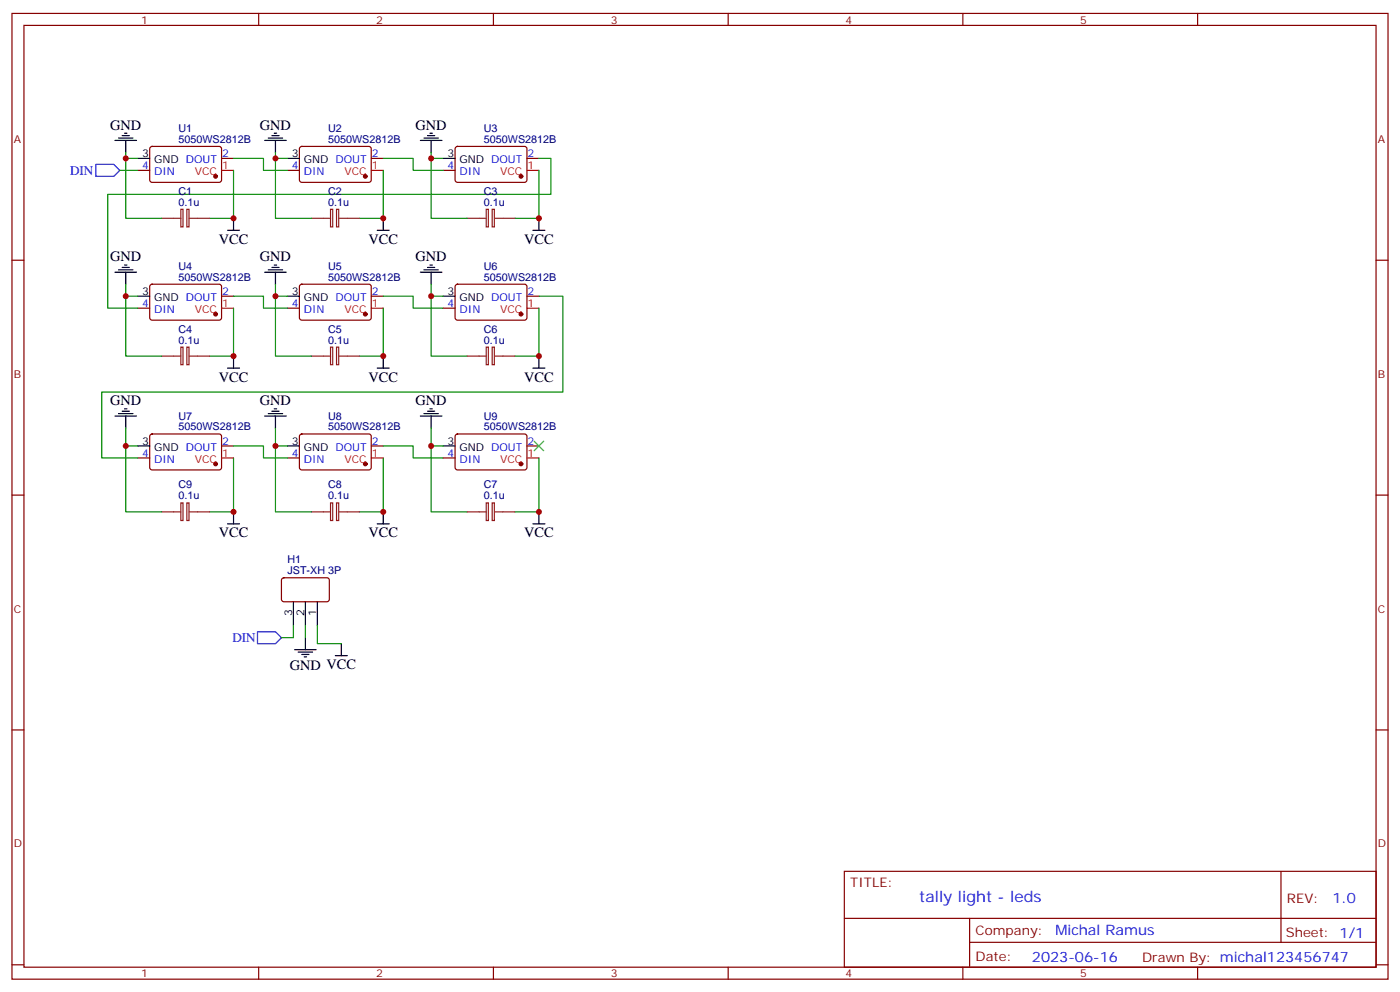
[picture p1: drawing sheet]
<svg xmlns="http://www.w3.org/2000/svg" width="412mm" height="292mm" viewBox="0 0 412 292" stroke-linecap="round" stroke-linejoin="round" font-family="sans-serif">
<g fill="none" stroke="#870000" stroke-width=".35">
<path d="M3.5 4h405.4v284.3h-405.4zM7.1 7.5h398.2v277.3h-398.2zM76.2 4v3.5M145.3 4v3.5M214.5 4v3.5M283.6 4v3.5M352.8 4v3.5M40.6 50.2h3.5M44.3 43.3l.5-.2 20 .1 .5 .6-.1 9.5-.6 .4-20.1-.1-.4-.6v-9.2zM65.3 46.6h3.5M84.7 50.2h3.5M88.4 43.3l.5-.2 20 .1 .5 .6-.1 9.5-.6 .4-20.1-.1-.4-.6v-9.2z"/>
<path d="M109.4 46.6h3.5M130.5 50.2h3.6M134.3 43.3l.5-.2 20 .1 .4 .6v9.5l-.7 .4-20-.1-.4-.6v-9.2zM155.2 46.6h3.5M3.5 76.6h3.6M405.3 76.6h3.6M40.6 90.7h3.5M44.3 83.9l.5-.2h20l.5 .7-.1 9.4-.6 .5-20.1-.1-.4-.6v-9.2zM65.3 87.2h3.5M84.7 90.7h3.5M88.4 83.9l.5-.2h20l.5 .7-.1 9.4-.6 .5-20.1-.1-.4-.6v-9.2zM109.4 87.2h3.5"/>
<path d="M130.5 90.7h3.6M134.3 83.9l.5-.2h20l.4 .7v9.4l-.7 .5-20-.1-.4-.6v-9.2zM155.2 87.2h3.5M40.6 134.8h3.5M44.3 128l.5-.2h20l.5 .7-.1 9.4-.6 .5-20.1-.1-.4-.6v-9.2zM65.3 131.3h3.5M84.7 134.8h3.5M88.4 128l.5-.2h20l.5 .7-.1 9.4-.6 .5-20.1-.1-.4-.6v-9.2zM109.4 131.3h3.5M130.5 134.8h3.6M134.3 128l.5-.2h20l.4 .7v9.4l-.7 .5-20-.1-.4-.6v-9.2zM155.2 131.3h3.5"/>
<path d="M3.5 145.8h3.6M405.3 145.8h3.6M83.1 170.3l.5-.2 13 .1 .4 .6-.1 5.9-.6 .5-13-.1-.4-.6v-5.7zM3.5 214.9h3.6M405.3 214.9h3.6M248.7 256.5h156.6v28.3h-156.6zM377.3 256.6v20.8M248.7 270.4h156.5M285.6 277.4h119.6M285.6 270.4v14.1M3.5 284.1h3.6M76.2 284.8v3.5"/>
<path d="M145.3 284.8v3.5M214.5 284.8v3.5M283.6 284.8v3.5M352.8 284.8v3.5M405.3 284.1h3.6"/>
</g>
<g fill="#870000" stroke="#870000" stroke-width=".35">
<circle cx="63.5" cy="51.9" r=".53"/>
<circle cx="107.6" cy="51.9" r=".53"/>
<circle cx="153.5" cy="51.9" r=".53"/>
<circle cx="153.5" cy="92.5" r=".53"/>
<circle cx="107.6" cy="92.5" r=".53"/>
<circle cx="63.5" cy="92.5" r=".53"/>
<circle cx="63.5" cy="136.6" r=".53"/>
<circle cx="107.6" cy="136.6" r=".53"/>
<circle cx="153.5" cy="136.6" r=".53"/>
</g>
<path d="M65.3 50.2h3.5M109.4 50.2h3.5M155.2 50.2h3.5M65.3 90.7h3.5M109.4 90.7h3.5M155.2 90.7h3.5M65.3 134.8h3.5M109.4 134.8h3.5M155.2 134.8h3.5" fill="none" stroke="#f00" stroke-width=".35"/>
<g fill="none" stroke="#000" stroke-width=".35">
<path d="M36 39.9h2.1M36.7 39.2h.7M80.1 39.9h2.1M80.8 39.2h.7M125.9 39.9h2.2M126.6 39.2h.8M33.9 41.3h6.3M34.9 40.6h4.3M37 41.3v3.6M40.6 46.6h3.5M78 41.3h6.3M79 40.6h4.3"/>
<path d="M81.1 41.3v3.6M84.7 46.6h3.5M123.8 41.3h6.4M124.9 40.6h4.2M127 41.3v3.6M130.5 46.6h3.6M34.9 79.4h4.3M36 78.7h2.1M36.7 78h.7M67 67.8h3.6M68.8 64.3v3.5M79 79.4h4.3"/>
<path d="M80.1 78.7h2.1M80.8 78h.7M111.1 67.8h3.6M112.9 64.3v3.5M124.9 79.4h4.2M125.9 78.7h2.2M126.6 78h.8M157 67.8h3.5M158.7 64.3v3.5M33.9 80.2h6.3M37 80.2v3.5M40.6 87.2h3.5"/>
<path d="M78 80.2h6.3M81.1 80.2v3.5M84.7 87.2h3.5M123.8 80.2h6.4M127 80.2v3.5M130.5 87.2h3.6M67 108.4h3.6M68.8 104.8v3.6M111.1 108.4h3.6M112.9 104.8v3.6M157 108.4h3.5M158.7 104.8v3.6"/>
<path d="M33.9 122.5h6.3M34.9 121.8h4.3M36 121.1h2.1M36.7 120.4h.7M37 122.5v3.5M40.6 131.3h3.5M78 122.5h6.3M79 121.8h4.3M80.1 121.1h2.1M80.8 120.4h.7M81.1 122.5v3.5M84.7 131.3h3.5"/>
<path d="M123.8 122.5h6.4M124.9 121.8h4.2M125.9 121.1h2.2M126.6 120.4h.8M127 122.5v3.5M130.5 131.3h3.6M67 154.2h3.6M68.8 150.7v3.5M111.1 154.2h3.6M112.9 150.7v3.5M157 154.2h3.5M158.7 150.7v3.5"/>
<path d="M86.4 177.2v7M90 177.2v7M93.5 177.2v7M86.8 191.3h6.3M87.8 192h4.3M88.9 192.7h2.1M89.6 193.4h.7M90 187.7v3.6M98.8 193h3.5M100.5 189.5v3.5"/>
</g>
<g fill="none" stroke="#008700" stroke-width=".35">
<path d="M35.3 50.2h5.3M37 44.9v1.7h3.6M37 46.6v17.7h10.6M68.8 46.6h8.8v3.6h7.1M68.8 50.2v14.1h-7.1M81.1 44.9v1.7h3.6M81.1 46.6v17.7h10.6M112.9 46.6h8.8v3.6h8.8M112.9 50.2v14.1h-7.1M127 44.9v1.7h3.5M127 46.6v17.7h10.6M158.7 46.6h3.6v10.6h-130.6v33.5h8.9"/>
<path d="M158.7 50.2v14.1h-7M37 83.7v3.5h3.6M37 87.2v17.6h10.6M68.8 87.2h8.8v3.5h7.1M68.8 90.7v14.1h-7.1M81.1 83.7v3.5h3.6M81.1 87.2v17.6h10.6M112.9 87.2h8.8v3.5h8.8M112.9 90.7v14.1h-7.1M127 83.7v3.5h3.5M127 87.2v17.6h10.6M158.7 87.2h7.1v28.2h-135.8v19.4h10.6"/>
<path d="M158.7 90.7v14.1h-7M37 126v5.3h3.6M37 131.3v19.4h10.6M68.8 131.3h8.8v3.5h7.1M68.8 134.8v15.9h-7.1M81.1 126v5.3h3.6M81.1 131.3v19.4h10.6M112.9 131.3h8.8v3.5h8.8M112.9 134.8v15.9h-7.1M127 126v5.3h3.5M127 131.3v19.4h10.6M158.7 134.8v15.9h-7"/>
<path d="M86.4 184.2v3.5h-3.5M90 184.2v3.5M93.5 184.2v5.3h7"/>
</g>
<path d="M157.3 129.9l2.9 2.8M160.2 129.9l-2.9 2.8" fill="none" stroke="#3c3" stroke-width=".35"/>
<path d="M28.2 48.4h5.3l1.8 1.8-1.8 1.7h-5.3zM75.8 186h5.3l1.8 1.7-1.8 1.8h-5.3z" fill="none" stroke="#00f" stroke-width=".35"/>
<g fill="none" stroke="#8c2424" stroke-width=".35">
<path d="M47.6 64.3h5.7M53.3 61.6h.6v5.2h-.6zM55 61.6h.7v5.2h-.7zM55.7 64.3h6M91.7 64.3h5.7M97.4 61.6h.6v5.2h-.6zM99.1 61.6h.7v5.2h-.7zM99.8 64.3h6M137.6 64.3h5.6M143.2 61.6h.7v5.2h-.7zM145 61.6h.6v5.2h-.6zM145.7 64.3h6"/>
<path d="M47.6 104.8h5.7M53.3 102.2h.6v5.2h-.6zM55 102.2h.7v5.2h-.7zM55.7 104.8h6M91.7 104.8h5.7M97.4 102.2h.6v5.2h-.6zM99.1 102.2h.7v5.2h-.7zM99.8 104.8h6M137.6 104.8h5.6M143.2 102.2h.7v5.2h-.7zM145 102.2h.6v5.2h-.6zM145.7 104.8h6"/>
<path d="M47.6 150.7h5.7M53.3 148.1h.6v5.1h-.6zM55 148.1h.7v5.1h-.7zM55.7 150.7h6M91.7 150.7h5.7M97.4 148.1h.6v5.1h-.6zM99.1 148.1h.7v5.1h-.7zM99.8 150.7h6M137.6 150.7h5.6M143.2 148.1h.7v5.1h-.7zM145 148.1h.6v5.1h-.6zM145.7 150.7h6"/>
</g>
<g fill="#c00">
<circle cx="68.8" cy="64.3" r=".88"/>
<circle cx="37" cy="46.6" r=".88"/>
<circle cx="81.1" cy="46.6" r=".88"/>
<circle cx="112.9" cy="64.3" r=".88"/>
<circle cx="127" cy="46.6" r=".88"/>
<circle cx="158.8" cy="64.3" r=".88"/>
<circle cx="37" cy="87.2" r=".88"/>
<circle cx="68.8" cy="104.8" r=".88"/>
<circle cx="81.1" cy="87.2" r=".88"/>
<circle cx="112.9" cy="104.8" r=".88"/>
<circle cx="127" cy="87.2" r=".88"/>
<circle cx="158.8" cy="104.8" r=".88"/>
<circle cx="37" cy="131.3" r=".88"/>
<circle cx="68.8" cy="150.7" r=".88"/>
<circle cx="81.1" cy="131.3" r=".88"/>
<circle cx="112.9" cy="150.7" r=".88"/>
<circle cx="127" cy="131.3" r=".88"/>
<circle cx="158.8" cy="150.7" r=".88"/>
</g>
<text font-size="4.6" fill="#00f" x="270.8" y="265.6">tally light - leds</text>
<g font-size="4.2">
<text x="32.5" y="38.2">GND</text>
<text x="76.6" y="38.2">GND</text>
<text x="122.4" y="38.2">GND</text>
<text x="64.4" y="71.8">VCC</text>
<text x="108.5" y="71.8">VCC</text>
<text x="154.4" y="71.8">VCC</text>
<text x="32.5" y="77">GND</text>
<text x="76.6" y="77">GND</text>
<text x="122.4" y="77">GND</text>
<text x="64.4" y="112.4">VCC</text>
<text x="108.5" y="112.4">VCC</text>
<text x="154.4" y="112.4">VCC</text>
<text x="32.5" y="119.3">GND</text>
<text x="76.6" y="119.3">GND</text>
<text x="122.4" y="119.3">GND</text>
<text x="64.4" y="158.2">VCC</text>
<text x="108.5" y="158.2">VCC</text>
<text x="154.4" y="158.2">VCC</text>
<text x="85.4" y="197.3">GND VCC</text>
</g>
<g font-size="4.2" fill="#00f">
<text x="392.5" y="265.8">1.0</text>
<text x="310.9" y="275.4">Michal Ramus</text>
<text x="304" y="283.2">2023-06-16</text>
</g>
<g font-size="3.9" fill="#00f">
<text x="20.6" y="51.4">DIN</text>
<text x="68.5" y="188.9">DIN</text>
</g>
<g font-size="3.9" fill="#800">
<text x="250.5" y="261.1">TITLE:</text>
<text x="379.1" y="265.8">REV:</text>
<text x="287.4" y="275.3">Company:</text>
<text x="378.7" y="275.9">Sheet: 1/1</text>
<text x="287.4" y="283">Date:</text>
<text x="336.4" y="283.1">Drawn By: michal123456747</text>
</g>
<g font-size="3.2" fill="#800">
<text x="41.6" y="6.9">1</text>
<text x="110.8" y="6.9">2</text>
<text x="179.9" y="6.9">3</text>
<text x="249.1" y="6.9">4</text>
<text x="318.2" y="6.9">5</text>
<text x="4.1" y="42.1">A</text>
<text x="405.9" y="42.1">A</text>
<text x="4.1" y="111.2">B</text>
<text x="405.9" y="111.2">B</text>
<text x="4.1" y="180.3">C</text>
<text x="405.9" y="180.3">C</text>
<text x="4.1" y="249.5">D</text>
<text x="405.9" y="249.5">D</text>
<text x="41.6" y="287.8">1</text>
<text x="110.8" y="287.8">2</text>
<text x="179.9" y="287.8">3</text>
<text x="249.1" y="287.8">4</text>
<text x="318.2" y="287.8">5</text>
</g>
<g font-size="3.2" fill="#000080">
<text x="52.6" y="38.8">U1</text>
<text x="96.7" y="38.8">U2</text>
<text x="142.5" y="38.8">U3</text>
<text x="52.6" y="42.1">5050WS2812B</text>
<text x="96.7" y="42.1">5050WS2812B</text>
<text x="142.5" y="42.1">5050WS2812B</text>
<text x="52.6" y="57.4">C1</text>
<text x="96.7" y="57.4">C2</text>
<text x="142.5" y="57.4">C3</text>
<text x="52.6" y="60.6">0.1u</text>
<text x="96.7" y="60.6">0.1u</text>
<text x="142.5" y="60.6">0.1u</text>
<text x="52.6" y="82.6">5050WS2812B</text>
<text x="52.6" y="79.4">U4</text>
<text x="96.7" y="82.6">5050WS2812B</text>
<text x="96.7" y="79.4">U5</text>
<text x="142.5" y="82.6">5050WS2812B</text>
<text x="142.5" y="79.4">U6</text>
<text x="52.6" y="101.1">0.1u</text>
<text x="52.6" y="97.9">C4</text>
<text x="96.7" y="101.1">0.1u</text>
<text x="96.7" y="97.9">C5</text>
<text x="142.5" y="101.1">0.1u</text>
<text x="142.5" y="97.9">C6</text>
<text x="52.6" y="123.5">U7</text>
<text x="96.7" y="123.5">U8</text>
<text x="142.5" y="123.5">U9</text>
<text x="52.6" y="126.7">5050WS2812B</text>
<text x="96.7" y="126.7">5050WS2812B</text>
<text x="142.5" y="126.7">5050WS2812B</text>
<text x="52.6" y="143.8">C9</text>
<text x="96.7" y="143.8">C8</text>
<text x="142.5" y="143.8">C7</text>
<text x="52.6" y="147">0.1u</text>
<text x="96.7" y="147">0.1u</text>
<text x="142.5" y="147">0.1u</text>
<text x="84.7" y="165.9">H1</text>
<text x="84.7" y="169.1">JST-XH 3P</text>
</g>
<g font-size="3.2">
<text x="41.9" y="46.3">3</text>
<text x="86" y="46.3">3</text>
<text x="131.9" y="46.3">3</text>
<text x="45.4" y="48">GND DOUT</text>
<text x="89.5" y="48">GND DOUT</text>
<text x="135.4" y="48">GND DOUT</text>
<text x="41.9" y="86.9">3</text>
<text x="45.4" y="88.6">GND DOUT</text>
<text x="86" y="86.9">3</text>
<text x="89.5" y="88.6">GND DOUT</text>
<text x="131.9" y="86.9">3</text>
<text x="135.4" y="88.6">GND DOUT</text>
<text x="41.9" y="131">3</text>
<text x="86" y="131">3</text>
<text x="131.9" y="131">3</text>
<text x="45.4" y="132.7">GND DOUT</text>
<text x="89.5" y="132.7">GND DOUT</text>
<text x="135.4" y="132.7">GND DOUT</text>
<text x="86.1" y="181.3" transform="rotate(-90 86.1 181.3)">3</text>
<text x="89.6" y="181.3" transform="rotate(-90 89.6 181.3)">2</text>
<text x="93.1" y="181.3" transform="rotate(-90 93.1 181.3)">1</text>
</g>
<g font-size="3.2" fill="#00f">
<text x="65.4" y="46.3">2</text>
<text x="109.5" y="46.3">2</text>
<text x="155.4" y="46.3">2</text>
<text x="41.9" y="49.8">4</text>
<text x="45.4" y="51.6">DIN</text>
<text x="86" y="49.8">4</text>
<text x="89.5" y="51.6">DIN</text>
<text x="131.9" y="49.8">4</text>
<text x="135.4" y="51.6">DIN</text>
<text x="65.4" y="86.9">2</text>
<text x="109.5" y="86.9">2</text>
<text x="155.4" y="86.9">2</text>
<text x="41.9" y="90.4">4</text>
<text x="45.4" y="92.1">DIN</text>
<text x="86" y="90.4">4</text>
<text x="89.5" y="92.1">DIN</text>
<text x="131.9" y="90.4">4</text>
<text x="135.4" y="92.1">DIN</text>
<text x="65.4" y="131">2</text>
<text x="109.5" y="131">2</text>
<text x="155.4" y="131">2</text>
<text x="41.9" y="134.5">4</text>
<text x="45.4" y="136.2">DIN</text>
<text x="86" y="134.5">4</text>
<text x="89.5" y="136.2">DIN</text>
<text x="131.9" y="134.5">4</text>
<text x="135.4" y="136.2">DIN</text>
</g>
<g font-size="3.2" fill="#f00">
<text x="57.4" y="51.6">VCC</text>
<text x="65.4" y="49.8">1</text>
<text x="101.5" y="51.6">VCC</text>
<text x="109.5" y="49.8">1</text>
<text x="147.3" y="51.6">VCC</text>
<text x="155.4" y="49.8">1</text>
<text x="57.4" y="92.1">VCC</text>
<text x="65.4" y="90.4">1</text>
<text x="101.5" y="92.1">VCC</text>
<text x="109.5" y="90.4">1</text>
<text x="147.3" y="92.1">VCC</text>
<text x="155.4" y="90.4">1</text>
<text x="57.4" y="136.2">VCC</text>
<text x="65.4" y="134.5">1</text>
<text x="101.5" y="136.2">VCC</text>
<text x="109.5" y="134.5">1</text>
<text x="147.3" y="136.2">VCC</text>
<text x="155.4" y="134.5">1</text>
</g>
</svg>
